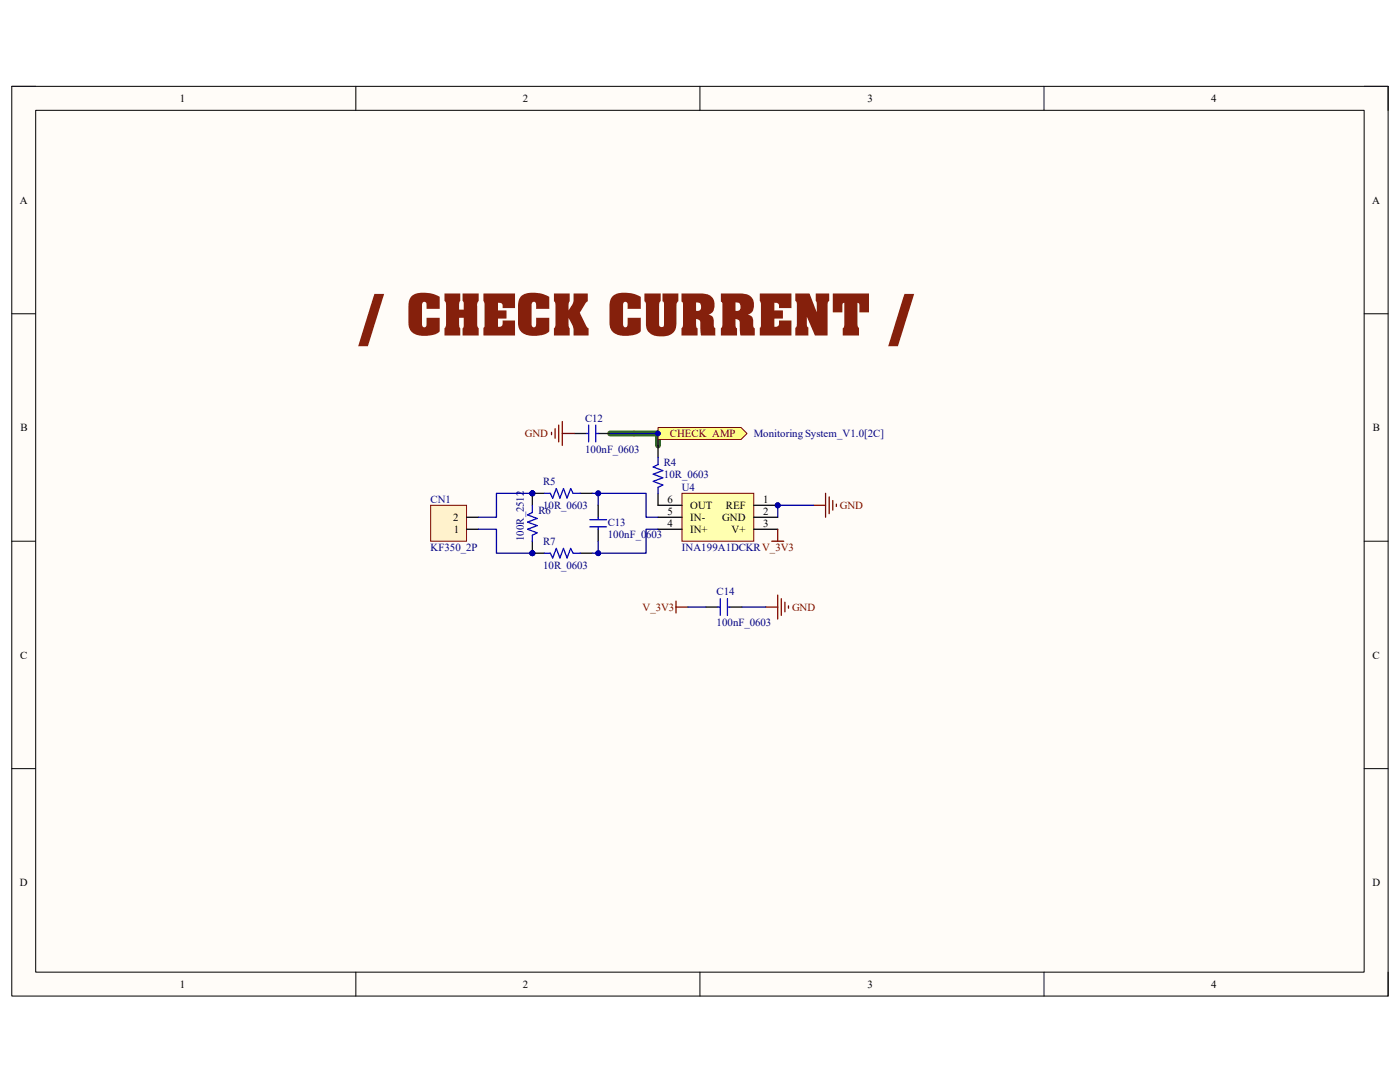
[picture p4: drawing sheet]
<svg xmlns="http://www.w3.org/2000/svg" width="279mm" height="216mm" viewBox="0 0 279 216" stroke-linecap="round" stroke-linejoin="round" font-family="sans-serif">
<path d="M2.3 17.2h274.7v181.6h-274.7z" fill-rule="evenodd" fill="#fffcf8"/>
<path d="M2.3 17.2h274.7v181.6h-274.7z" fill="none" stroke="#000" stroke-width=".2"/>
<path d="M7.1 22h265.1v172h-265.1z" fill-rule="evenodd" fill="#fffcf8"/>
<g fill="none" stroke="#000" stroke-width=".2">
<path d="M2.3 17.2h4.8M71 17.2v4.8M139.7 17.2v4.8M208.4 17.2v4.8M272.2 17.2h4.8v4.8M7.1 22h265.1v172h-265.1zM2.3 62.6h4.8M272.2 62.6h4.8M2.3 108h4.8M272.2 108h4.8M2.3 153.4h4.8M272.2 153.4h4.8"/>
<path d="M71 194v4.8M139.7 194v4.8M208.4 194v4.8M277 194v4.8"/>
</g>
<path d="M121.8 86.5h9.5v2.4" fill="none" stroke="#38761d" stroke-width="1.2"/>
<path d="M85.9 100.8h7.2v7.2h-7.2z" fill-rule="evenodd" fill="#fff2cc"/>
<path d="M85.9 100.8h7.2v7.2h-7.2z" fill="none" stroke="#800000" stroke-width=".2"/>
<path d="M93.1 105.6h2.4M93.1 103.2h2.4" fill="none" stroke="#000" stroke-width=".25"/>
<circle cx="106.2" cy="110.4" r=".48" fill="#000080"/>
<circle cx="106.2" cy="110.4" r=".48" fill="none" stroke="#000080" stroke-width=".2"/>
<circle cx="106.2" cy="98.4" r=".48" fill="#000080"/>
<circle cx="106.2" cy="98.4" r=".48" fill="none" stroke="#000080" stroke-width=".2"/>
<path d="M106.2 108v2.4" fill="none" stroke="#000" stroke-width=".25"/>
<circle cx="106.2" cy="110.4" r=".48" fill="#000080"/>
<circle cx="106.2" cy="110.4" r=".48" fill="none" stroke="#000080" stroke-width=".2"/>
<path d="M106.2 98.4v2.4" fill="none" stroke="#000" stroke-width=".25"/>
<circle cx="106.2" cy="98.4" r=".48" fill="#000080"/>
<circle cx="106.2" cy="98.4" r=".48" fill="none" stroke="#000080" stroke-width=".2"/>
<path d="M106.2 100.8v1.5l-.9 .4 1.9 .8-1.9 .7 1.9 .7-1.9 .7 1.9 .7-1 .5v1.2M117.7 105.1h3.4M117.7 103.7h3.4M119.4 103.2v.5M119.4 105.1v.5" fill="none" stroke="#00f" stroke-width=".25"/>
<path d="M119.4 100.8v2.4M119.4 105.6v2.4" fill="none" stroke="#000" stroke-width=".25"/>
<circle cx="155.2" cy="100.8" r=".48" fill="#000080"/>
<circle cx="155.2" cy="100.8" r=".48" fill="none" stroke="#000080" stroke-width=".2"/>
<path d="M136.1 98.4h14.3v9.6h-14.3z" fill-rule="evenodd" fill="#ffffb0"/>
<path d="M136.1 98.4h14.3v9.6h-14.3z" fill="none" stroke="#800000" stroke-width=".2"/>
<path d="M150.4 100.8h4.8" fill="none" stroke="#000" stroke-width=".25"/>
<circle cx="155.2" cy="100.8" r=".48" fill="#000080"/>
<circle cx="155.2" cy="100.8" r=".48" fill="none" stroke="#000080" stroke-width=".2"/>
<path d="M131.3 103.2h4.8M131.3 105.6h4.8M131.3 100.8h4.8M150.4 103.2h4.8M150.4 105.6h4.8" fill="none" stroke="#000" stroke-width=".25"/>
<circle cx="106.2" cy="98.4" r=".48" fill="#000080"/>
<circle cx="106.2" cy="98.4" r=".48" fill="none" stroke="#000080" stroke-width=".2"/>
<path d="M106.2 98.4h2.4" fill="none" stroke="#000" stroke-width=".25"/>
<circle cx="106.2" cy="98.4" r=".48" fill="#000080"/>
<circle cx="106.2" cy="98.4" r=".48" fill="none" stroke="#000080" stroke-width=".2"/>
<path d="M115.8 98.4h2.4" fill="none" stroke="#000" stroke-width=".25"/>
<path d="M108.6 98.4h1.2l.5 1 .7-1.9 .7 1.9 .8-1.9 .7 1.9 .7-1.9 .5 .9h1.4" fill="none" stroke="#00f" stroke-width=".25"/>
<circle cx="106.2" cy="110.4" r=".48" fill="#000080"/>
<circle cx="106.2" cy="110.4" r=".48" fill="none" stroke="#000080" stroke-width=".2"/>
<path d="M106.2 110.4h2.4" fill="none" stroke="#000" stroke-width=".25"/>
<circle cx="106.2" cy="110.4" r=".48" fill="#000080"/>
<circle cx="106.2" cy="110.4" r=".48" fill="none" stroke="#000080" stroke-width=".2"/>
<path d="M114.6 86.5h2.4M119.4 86.5h2.4M131.3 88.9v2.4M131.3 98.4v2.4M115.8 110.4h2.4M140.9 121.1h2.4M145.7 121.1h2.3" fill="none" stroke="#000" stroke-width=".25"/>
<path d="M117 86.5h.5M117.5 84.8v3.4M118.9 84.8v3.4M118.9 86.5h.5M131.3 91.3v1.4l-.9 .5 1.9 .7-1.9 .7 1.9 .7-1.9 .7 1.9 .8-1 .4v1.2M108.6 110.4h1.2l.5 .9 .7-1.9 .7 1.9 .8-1.9 .7 1.9 .7-1.9 .5 1h1.4M143.7 119.5v3.3M145.2 119.5v3.3M143.3 121.1h.4M145.2 121.1h.5" fill="none" stroke="#00f" stroke-width=".25"/>
<g fill="none" stroke="#800000" stroke-width=".25">
<path d="M110.1 86.3v.4M110.8 85.5v2M111.5 84.8v3.4M112.2 84.1v4.8M112.2 86.5h2.4M164.8 98.4v4.8M165.5 99.2v3.3M166.2 99.9v1.9M134.9 119.9v2.4M154 108h2.4M155.2 105.6v2.4M155.2 118.7v4.8"/>
<path d="M155.9 119.5v3.3M162.4 100.8h2.4M166.9 100.6v.5M134.9 121.1h2.4M152.8 121.1h2.4M156.6 120.2v1.9M157.4 120.9v.5"/>
</g>
<path d="M106.2 98.4h-7.1v4.8h-3.6" fill="none" stroke="#000080" stroke-width=".25"/>
<circle cx="106.2" cy="98.4" r=".48" fill="#000080"/>
<circle cx="106.2" cy="98.4" r=".48" fill="none" stroke="#000080" stroke-width=".2"/>
<path d="M95.5 105.6h3.6v4.8h7.1" fill="none" stroke="#000080" stroke-width=".25"/>
<circle cx="106.2" cy="110.4" r=".48" fill="#000080"/>
<circle cx="106.2" cy="110.4" r=".48" fill="none" stroke="#000080" stroke-width=".2"/>
<path d="M119.4 108v2.4" fill="none" stroke="#000080" stroke-width=".25"/>
<circle cx="119.4" cy="110.4" r=".48" fill="#000080"/>
<circle cx="119.4" cy="110.4" r=".48" fill="none" stroke="#000080" stroke-width=".2"/>
<path d="M119.4 98.4v2.4" fill="none" stroke="#000080" stroke-width=".25"/>
<circle cx="119.4" cy="98.4" r=".48" fill="#000080"/>
<circle cx="119.4" cy="98.4" r=".48" fill="none" stroke="#000080" stroke-width=".2"/>
<path d="M162.4 100.8h-7.2v2.4M137.3 121.1h3.6M148 121.1h4.8" fill="none" stroke="#000080" stroke-width=".25"/>
<circle cx="155.2" cy="100.8" r=".48" fill="#000080"/>
<circle cx="155.2" cy="100.8" r=".48" fill="none" stroke="#000080" stroke-width=".2"/>
<path d="M131.3 105.6h-2.4v4.8h-10.7" fill="none" stroke="#000080" stroke-width=".25"/>
<circle cx="119.4" cy="110.4" r=".48" fill="#000080"/>
<circle cx="119.4" cy="110.4" r=".48" fill="none" stroke="#000080" stroke-width=".2"/>
<path d="M118.2 98.4h10.7v4.8h2.4" fill="none" stroke="#000080" stroke-width=".25"/>
<circle cx="119.4" cy="98.4" r=".48" fill="#000080"/>
<circle cx="119.4" cy="98.4" r=".48" fill="none" stroke="#000080" stroke-width=".2"/>
<path d="M131.3 86.5v2.4" fill="none" stroke="#000080" stroke-width=".25"/>
<circle cx="131.3" cy="86.5" r=".48" fill="#000080"/>
<circle cx="131.3" cy="86.5" r=".48" fill="none" stroke="#000080" stroke-width=".2"/>
<path d="M121.8 86.5h9.5" fill="none" stroke="#000080" stroke-width=".25"/>
<circle cx="131.3" cy="86.5" r=".48" fill="#000080"/>
<circle cx="131.3" cy="86.5" r=".48" fill="none" stroke="#000080" stroke-width=".2"/>
<path d="M131.3 85.3h16.6l1.2 1.2-1.2 1.2h-16.6z" fill-rule="evenodd" fill="#ffff80"/>
<path d="M131.3 85.3h16.6l1.2 1.2-1.2 1.2h-16.6z" fill="none" stroke="#800000" stroke-width=".2"/>
<circle cx="131.3" cy="86.5" r=".48" fill="#000080"/>
<circle cx="131.3" cy="86.5" r=".48" fill="none" stroke="#000080" stroke-width=".2"/>
<text font-size="12.9" fill="#85200c" x="71.6" y="67">/ CHECK CURRENT /</text>
<g font-size="2.2">
<text x="35.9" y="20.4">1</text>
<text x="104.4" y="20.4">2</text>
<text x="173.1" y="20.4">3</text>
<text x="241.7" y="20.4">4</text>
<text x="3.9" y="40.6">A</text>
<text x="273.9" y="40.6">A</text>
<text x="4.1" y="86">B</text>
<text x="274" y="86">B</text>
<text x="133.2" y="100.4">6</text>
<text x="137.8" y="101.6">OUT</text>
<text x="144.9" y="101.6">REF</text>
<text x="152.3" y="100.4">1</text>
<text x="90.4" y="104">2</text>
<text x="90.6" y="106.3">1</text>
<text x="133.2" y="105.2">4</text>
<text x="133.2" y="102.7">5</text>
<text x="137.8" y="106.3">IN+</text>
<text x="137.8" y="104">IN-</text>
<text x="144.1" y="104">GND</text>
<text x="146" y="106.3">V+</text>
<text x="152.3" y="102.7">2</text>
<text x="152.3" y="105.2">3</text>
<text x="4" y="131.4">C</text>
<text x="273.9" y="131.4">C</text>
<text x="4" y="176.8">D</text>
<text x="273.9" y="176.8">D</text>
<text x="35.9" y="197.1">1</text>
<text x="104.4" y="197.1">2</text>
<text x="173.1" y="197.1">3</text>
<text x="241.7" y="197.1">4</text>
</g>
<g font-size="2.2" fill="#800000">
<text x="104.7" y="87.2">GND</text>
<text x="133.7" y="87.2">CHECK_AMP</text>
<text x="167.6" y="101.6">GND</text>
<text x="128.2" y="121.9">V_3V3</text>
<text x="158.1" y="121.9">GND</text>
</g>
<g font-size="2.2" fill="#000080">
<text x="116.8" y="84.1">C12</text>
<text x="150.4" y="87.2">Monitoring System_V1.0[2C]</text>
<text x="116.8" y="90.3">100nF_0603</text>
<text x="132.5" y="93">R4</text>
<text x="132.5" y="95.3">10R_0603</text>
<text x="85.9" y="100.4">CN1</text>
<text x="108.4" y="96.8">R5</text>
<text x="108.4" y="101.6">10R_0603</text>
<text x="136.1" y="98">U4</text>
<text x="104.6" y="108" transform="rotate(-90 104.6 108)">100R_2512</text>
<text x="107.4" y="102.5">R6</text>
<text x="121.3" y="104.9">C13</text>
<text x="121.3" y="107.3">100nF_0603</text>
<text x="85.9" y="109.9">KF350_2P</text>
<text x="108.4" y="108.7">R7</text>
<text x="108.4" y="113.5">10R_0603</text>
<text x="136.1" y="109.9">INA199A1DCKRV_3V3</text>
<text x="143" y="118.7">C14</text>
<text x="143" y="125">100nF_0603</text>
</g>
</svg>
